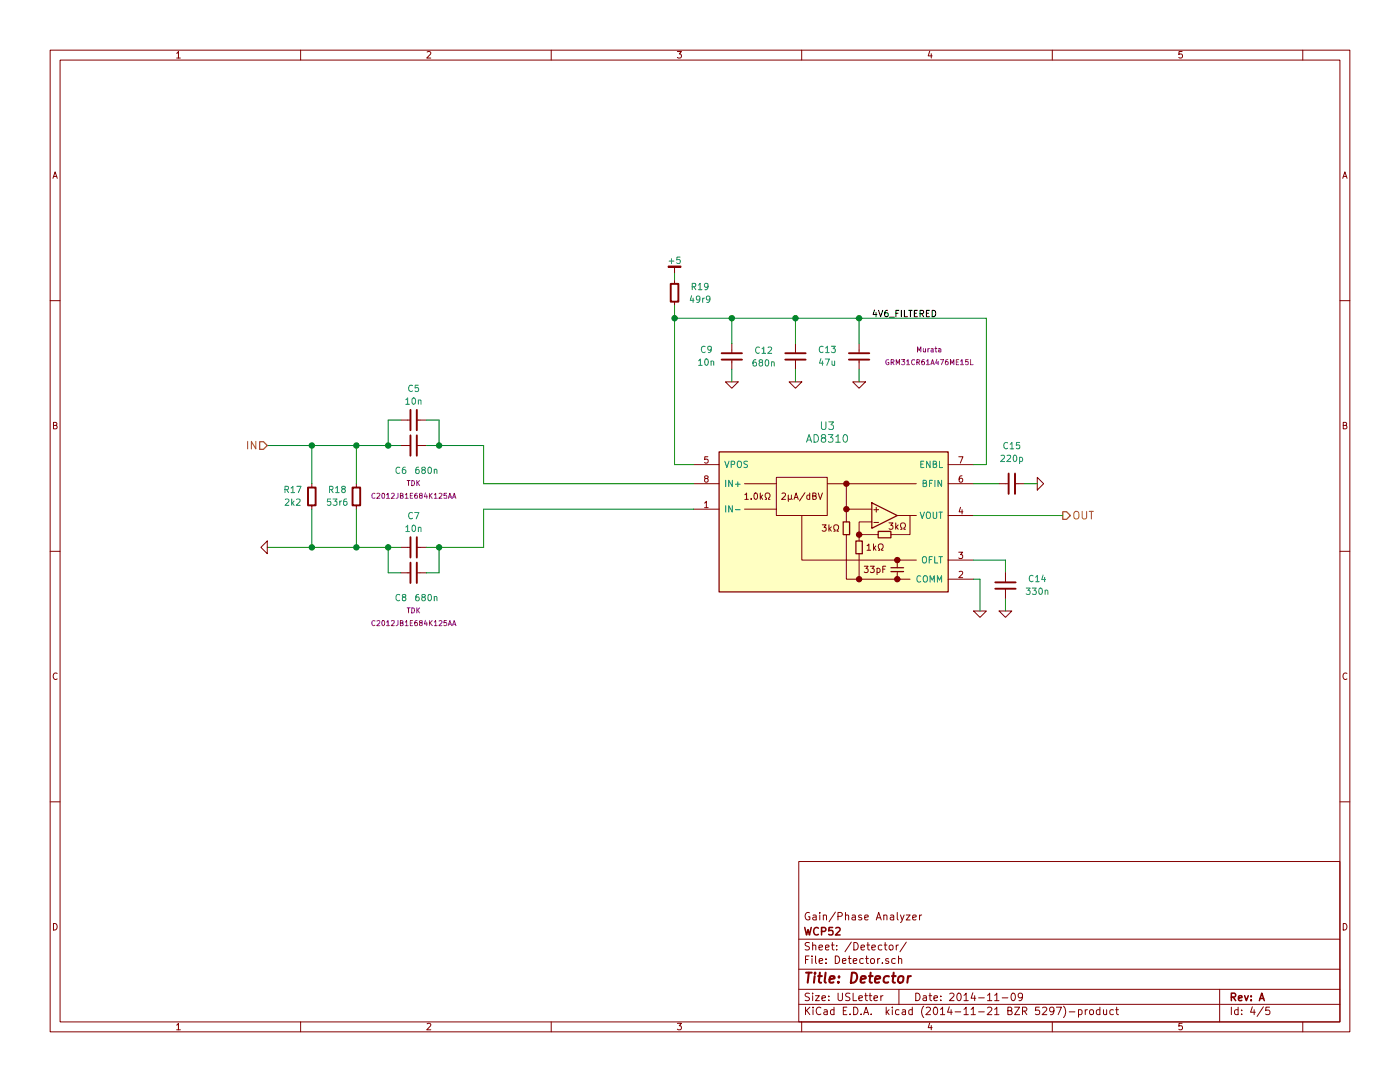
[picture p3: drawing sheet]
EESchema Schematic File Version 2
LIBS:1N
LIBS:1N-SMD
LIBS:2N
LIBS:2N-SMD
LIBS:4000
LIBS:7400
LIBS:ad
LIBS:altera
LIBS:atmel
LIBS:capacitors
LIBS:conn
LIBS:diodesinc
LIBS:display
LIBS:electromech
LIBS:fairchild_ic
LIBS:fairchild_semi
LIBS:ftdi
LIBS:ic_template
LIBS:inductors
LIBS:infineon
LIBS:intersil
LIBS:irf
LIBS:ixys
LIBS:lattice
LIBS:ltc
LIBS:maxim
LIBS:mechanical
LIBS:microchip
LIBS:nxp_ic
LIBS:nxp_semi
LIBS:onsemi
LIBS:passive
LIBS:power
LIBS:resistors
LIBS:russian-nixies
LIBS:semi
LIBS:silabs
LIBS:skyworks
LIBS:st_ic
LIBS:st_semi
LIBS:supertex
LIBS:symbol
LIBS:texas
LIBS:vishay_semi
LIBS:wcp52-input-cache
EELAYER 25 0
EELAYER END
$Descr USLetter 11000 8500
encoding utf-8
Sheet 4 5
Title "Detector"
Date "2014-11-09"
Rev "A"
Comp "WCP52"
Comment1 "Gain/Phase Analyzer"
Comment2 ""
Comment3 ""
Comment4 ""
$EndDescr
$Comp
L AD8310 U3
U 1 1
P 6500 4050
F 0 "U3" H 6500 4750 60  0000 C CNN
F 1 "AD8310" H 6500 4650 60  0000 C CNN
F 2 "IPC7351-Nominal:SOP65P490X109-8" H 6600 4200 60  0001 C CNN
F 3 "" H 6600 4200 60  0000 C CNN
	1    6500 4050
	1    0    0    -1  
$EndComp
$Comp
L C-0603 C15
U 1 1
P 7950 3800
F 0 "C15" V 8250 3800 50  0000 C CNN
F 1 "220p" V 8150 3800 50  0000 C CNN
F 2 "IPC7351-Nominal:CAPC1608X55" H 7940 3775 60  0001 C CNN
F 3 "" H 7940 3775 60  0000 C CNN
	1    7950 3800
	0    -1   -1   0   
$EndComp
$Comp
L C-0805 C6
U 1 1
P 3250 3500
F 0 "C6" V 3450 3400 50  0000 C CNN
F 1 "680n" V 3450 3600 50  0000 C CNN
F 2 "IPC7351-Nominal:CAPC2012X70" H 3240 3475 60  0001 C CNN
F 3 "" H 3240 3475 60  0000 C CNN
F 4 "C2012JB1E684K125AA" V 3650 3500 40  0000 C CNN "PN"
F 5 "TDK" V 3550 3500 40  0000 C CNN "Manuf"
	1    3250 3500
	0    1    1    0   
$EndComp
$Comp
L C-0402 C5
U 1 1
P 3250 3300
F 0 "C5" V 3500 3300 50  0000 C CNN
F 1 "10n" V 3400 3300 50  0000 C CNN
F 2 "IPC7351-Nominal:CAPC1005X55" H 3240 3275 60  0001 C CNN
F 3 "" H 3240 3275 60  0000 C CNN
	1    3250 3300
	0    -1   -1   0   
$EndComp
$Comp
L C-0805 C8
U 1 1
P 3250 4500
F 0 "C8" V 3450 4400 50  0000 C CNN
F 1 "680n" V 3450 4600 50  0000 C CNN
F 2 "IPC7351-Nominal:CAPC2012X70" H 3240 4475 60  0001 C CNN
F 3 "" H 3240 4475 60  0000 C CNN
F 4 "C2012JB1E684K125AA" V 3650 4500 40  0000 C CNN "PN"
F 5 "TDK" V 3550 4500 40  0000 C CNN "Manuf"
	1    3250 4500
	0    1    1    0   
$EndComp
$Comp
L C-0402 C7
U 1 1
P 3250 4300
F 0 "C7" V 3500 4300 50  0000 C CNN
F 1 "10n" V 3400 4300 50  0000 C CNN
F 2 "IPC7351-Nominal:CAPC1005X55" H 3240 4275 60  0001 C CNN
F 3 "" H 3240 4275 60  0000 C CNN
	1    3250 4300
	0    -1   -1   0   
$EndComp
$Comp
L R-0402 R18
U 1 1
P 2800 3900
F 0 "R18" H 2950 3950 50  0000 C CNN
F 1 "53r6" H 2950 3850 50  0000 C CNN
F 2 "IPC7351-Nominal:RESC1005X40" H 2800 3950 60  0001 C CNN
F 3 "" H 2800 3950 60  0000 C CNN
	1    2800 3900
	-1   0    0    -1  
$EndComp
$Comp
L GND #PWR066
U 1 1
P 7700 4800
F 0 "#PWR066" H 7700 4800 30  0001 C CNN
F 1 "GND" H 7700 4730 30  0001 C CNN
F 2 "" H 7700 4800 60  0000 C CNN
F 3 "" H 7700 4800 60  0000 C CNN
	1    7700 4800
	1    0    0    -1  
$EndComp
$Comp
L GND #PWR067
U 1 1
P 7900 4800
F 0 "#PWR067" H 7900 4800 30  0001 C CNN
F 1 "GND" H 7900 4730 30  0001 C CNN
F 2 "" H 7900 4800 60  0000 C CNN
F 3 "" H 7900 4800 60  0000 C CNN
	1    7900 4800
	1    0    0    -1  
$EndComp
$Comp
L GND #PWR068
U 1 1
P 8150 3800
F 0 "#PWR068" H 8150 3800 30  0001 C CNN
F 1 "GND" H 8150 3730 30  0001 C CNN
F 2 "" H 8150 3800 60  0000 C CNN
F 3 "" H 8150 3800 60  0000 C CNN
	1    8150 3800
	0    -1   -1   0   
$EndComp
$Comp
L R-0402 R19
U 1 1
P 5300 2300
F 0 "R19" H 5500 2250 50  0000 C CNN
F 1 "49r9" H 5500 2350 50  0000 C CNN
F 2 "IPC7351-Nominal:RESC1005X40" H 5300 2350 60  0001 C CNN
F 3 "" H 5300 2350 60  0000 C CNN
	1    5300 2300
	1    0    0    1   
$EndComp
Connection ~ 3450 4300
Wire Wire Line
	3450 4300 3450 4500
Wire Wire Line
	3450 4500 3350 4500
Wire Wire Line
	3350 4300 3800 4300
Wire Wire Line
	7650 4550 7700 4550
Wire Wire Line
	7900 4400 7900 4500
Wire Wire Line
	7650 4400 7900 4400
Wire Wire Line
	3350 3300 3450 3300
Wire Wire Line
	3450 3300 3450 3500
Wire Wire Line
	3350 3500 3800 3500
Connection ~ 3450 3500
Wire Wire Line
	3150 3300 3050 3300
Wire Wire Line
	3050 3300 3050 3500
Connection ~ 3050 3500
Wire Wire Line
	3050 4300 3050 4500
Wire Wire Line
	3050 4500 3150 4500
Connection ~ 3050 4300
Wire Wire Line
	2800 3500 2800 3800
Connection ~ 2800 3500
Wire Wire Line
	2800 4300 2800 4000
Connection ~ 2800 4300
Wire Wire Line
	7700 4550 7700 4800
Wire Wire Line
	7900 4700 7900 4800
Wire Wire Line
	8150 3800 8050 3800
Wire Wire Line
	5300 2400 5300 3650
Wire Wire Line
	5300 3650 5450 3650
Wire Wire Line
	7750 2500 7750 3650
Wire Wire Line
	7750 3650 7650 3650
Connection ~ 5300 2500
$Comp
L C-0805 C12
U 1 1
P 6250 2800
F 0 "C12" H 6000 2750 50  0000 C CNN
F 1 "680n" H 6000 2850 50  0000 C CNN
F 2 "IPC7351-Nominal:CAPC2012X70" H 6240 2775 60  0001 C CNN
F 3 "" H 6240 2775 60  0000 C CNN
F 4 "C2012JB1E684K125AA" V 6650 2800 40  0001 C CNN "PN"
F 5 "TDK" V 6550 2800 40  0001 C CNN "Manuf"
	1    6250 2800
	1    0    0    1   
$EndComp
Wire Wire Line
	6250 2500 6250 2700
$Comp
L C-0402 C9
U 1 1
P 5750 2800
F 0 "C9" H 5950 2850 50  0000 C CNN
F 1 "10n" H 5950 2750 50  0000 C CNN
F 2 "IPC7351-Nominal:CAPC1005X55" H 5740 2775 60  0001 C CNN
F 3 "" H 5740 2775 60  0000 C CNN
	1    5750 2800
	-1   0    0    -1  
$EndComp
Wire Wire Line
	5750 2500 5750 2700
Connection ~ 6250 2500
$Comp
L GND #PWR069
U 1 1
P 5750 3000
F 0 "#PWR069" H 5750 3000 30  0001 C CNN
F 1 "GND" H 5750 2930 30  0001 C CNN
F 2 "" H 5750 3000 60  0000 C CNN
F 3 "" H 5750 3000 60  0000 C CNN
	1    5750 3000
	-1   0    0    -1  
$EndComp
Wire Wire Line
	5750 3000 5750 2900
$Comp
L GND #PWR070
U 1 1
P 6250 3000
F 0 "#PWR070" H 6250 3000 30  0001 C CNN
F 1 "GND" H 6250 2930 30  0001 C CNN
F 2 "" H 6250 3000 60  0000 C CNN
F 3 "" H 6250 3000 60  0000 C CNN
	1    6250 3000
	-1   0    0    -1  
$EndComp
Text Label 6850 2500 0    50   ~ 0
4V6_FILTERED
$Comp
L R-0402 R17
U 1 1
P 2450 3900
F 0 "R17" H 2600 3950 50  0000 C CNN
F 1 "2k2" H 2600 3850 50  0000 C CNN
F 2 "IPC7351-Nominal:RESC1005X40" H 2450 3950 60  0001 C CNN
F 3 "" H 2450 3950 60  0000 C CNN
	1    2450 3900
	-1   0    0    -1  
$EndComp
Wire Wire Line
	2450 3800 2450 3500
Connection ~ 2450 3500
Wire Wire Line
	2450 4000 2450 4300
Connection ~ 2450 4300
$Comp
L C-1206 C13
U 1 1
P 6750 2800
F 0 "C13" H 7000 2850 50  0000 C CNN
F 1 "47u" H 7000 2750 50  0000 C CNN
F 2 "IPC7351-Nominal:CAPC3216X70" H 6740 2775 60  0001 C CNN
F 3 "" H 6740 2775 60  0000 C CNN
F 4 "GRM31CR61A476ME15L" H 6200 2750 40  0000 C CNN "PN"
F 5 "Murata" H 6200 2850 40  0000 C CNN "Manuf"
	1    6750 2800
	-1   0    0    -1  
$EndComp
$Comp
L GND #PWR071
U 1 1
P 6750 3000
F 0 "#PWR071" H 6750 3000 30  0001 C CNN
F 1 "GND" H 6750 2930 30  0001 C CNN
F 2 "" H 6750 3000 60  0000 C CNN
F 3 "" H 6750 3000 60  0000 C CNN
	1    6750 3000
	-1   0    0    -1  
$EndComp
Wire Wire Line
	6750 3000 6750 2900
Wire Wire Line
	6750 2500 6750 2700
Connection ~ 6750 2500
Wire Wire Line
	6250 2900 6250 3000
Wire Wire Line
	5300 2500 7750 2500
Connection ~ 5750 2500
Wire Wire Line
	2100 3500 3150 3500
Wire Wire Line
	2100 4300 3150 4300
$Comp
L GND #PWR072
U 1 1
P 2100 4300
F 0 "#PWR072" H 2100 4300 30  0001 C CNN
F 1 "GND" H 2100 4230 30  0001 C CNN
F 2 "" H 2100 4300 60  0000 C CNN
F 3 "" H 2100 4300 60  0000 C CNN
	1    2100 4300
	0    1    1    0   
$EndComp
Text HLabel 2100 3500 0    60   Input ~ 0
IN
$Comp
L +5 #PWR073
U 1 1
P 5300 2150
F 0 "#PWR073" H 5300 2200 30  0001 C CNN
F 1 "+5" H 5300 2250 50  0000 C CNN
F 2 "" H 5300 2150 60  0000 C CNN
F 3 "" H 5300 2150 60  0000 C CNN
	1    5300 2150
	1    0    0    -1  
$EndComp
Wire Wire Line
	5300 2150 5300 2200
Wire Wire Line
	7850 3800 7650 3800
Text HLabel 8350 4050 2    60   Output ~ 0
OUT
Wire Wire Line
	8350 4050 7650 4050
Wire Wire Line
	3800 4300 3800 4000
Wire Wire Line
	3800 4000 5450 4000
Wire Wire Line
	5450 3800 3800 3800
Wire Wire Line
	3800 3800 3800 3500
$Comp
L C-0603 C14
U 1 1
P 7900 4600
F 0 "C14" H 8150 4650 50  0000 C CNN
F 1 "330n" H 8150 4550 50  0000 C CNN
F 2 "IPC7351-Nominal:CAPC1608X55" H 7890 4575 60  0001 C CNN
F 3 "" H 7890 4575 60  0000 C CNN
F 4 "C1608JB1E334K080AC" H 7900 4600 60  0001 C CNN "PN"
F 5 "TDK" H 7900 4600 60  0001 C CNN "Manuf"
	1    7900 4600
	1    0    0    -1  
$EndComp
$EndSCHEMATC
